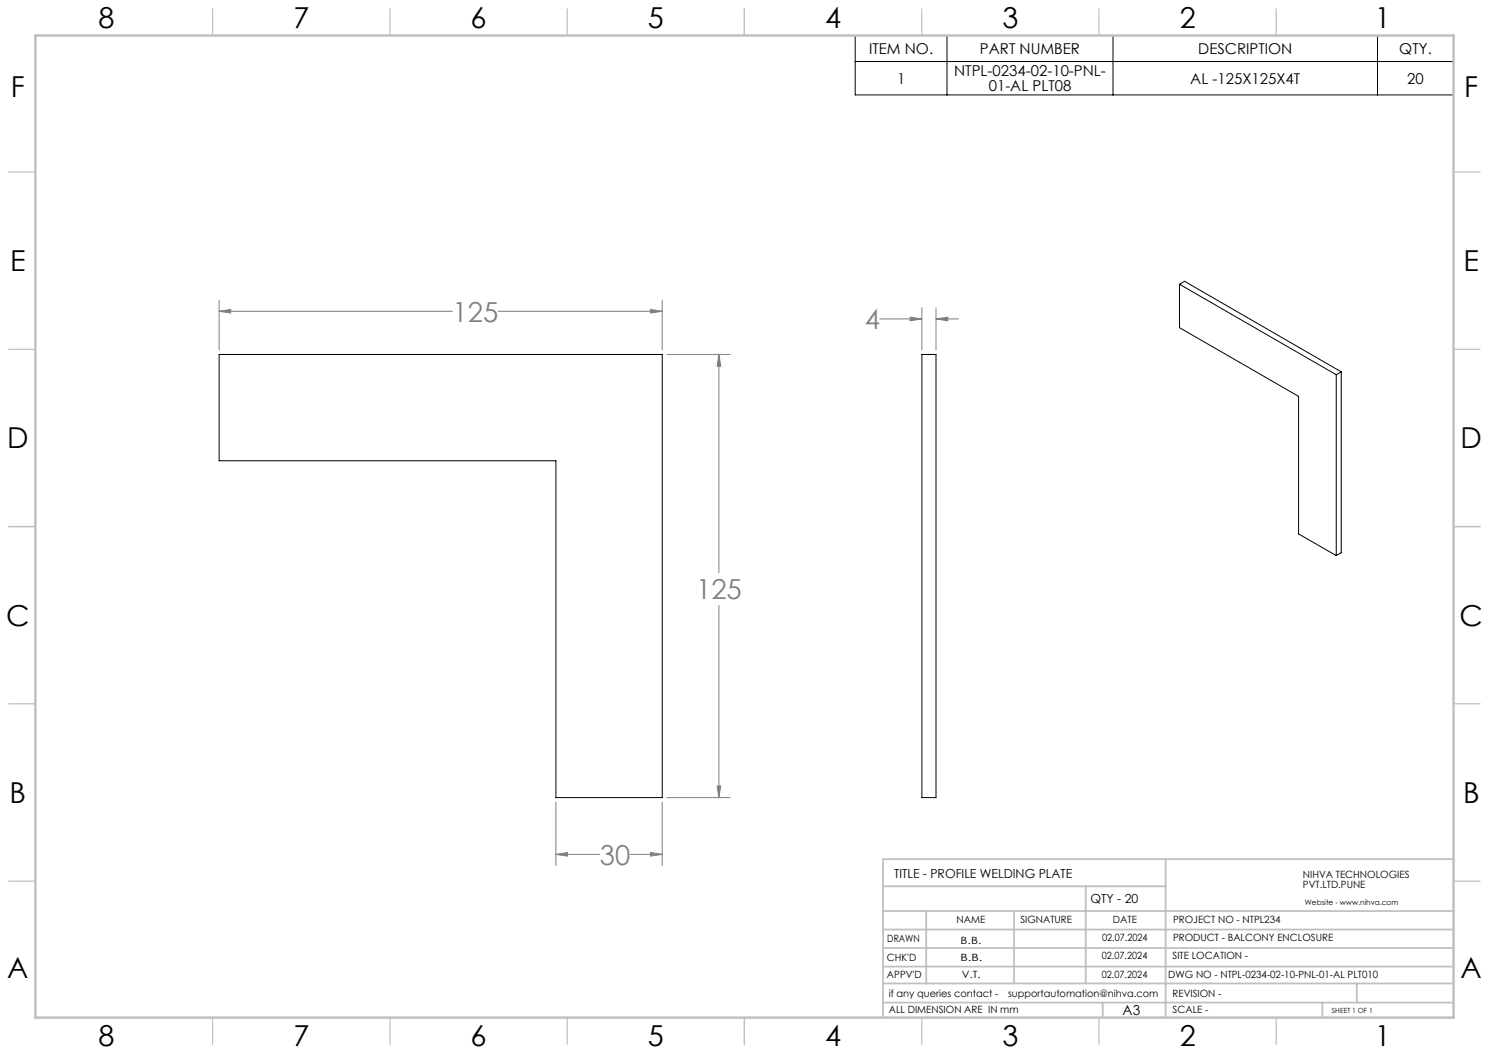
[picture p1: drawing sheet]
<svg xmlns="http://www.w3.org/2000/svg" width="420mm" height="297mm" viewBox="0 0 420 297" stroke-linecap="round" stroke-linejoin="round" font-family="sans-serif">
<g fill="none" stroke="#808080" stroke-width=".28">
<path d="M61.8 87.8l3.3-.5v1zM61.8 84.6v14.1M61.8 87.8h65.8M140.5 87.8h46.3M183.5 87.3l3.3 .5-3.3 .5zM186.8 84.6v14.1M188.1 100h17.9M202.8 100v61.5M202.8 100l.5 3.3h-1zM248.2 90h11.8M256.7 89.5l3.3 .5-3.3 .5zM260 86.8v11.9"/>
<path d="M264 86.8v11.9M264 90h6.4M264 90l3.3-.5v1zM202.8 170.8v54.2M156.8 226.2v18M186.8 226.2v18M188.1 225h17.9M202.3 221.7h1l-.5 3.3zM156.8 241h12.4M156.8 241l3.3-.6v1.1zM177.8 241h9M183.5 240.4l3.3 .6-3.3 .5z"/>
</g>
<path d="M241.2 10h168.8v16.8h-168.8zM241.2 17.4h168.8M267.1 10v16.8M313.9 10v16.8M388.5 10v16.8" fill="none" stroke="#000" stroke-width=".28"/>
<g fill="none" stroke="#c0c0c0" stroke-width=".35">
<path d="M60 2.5v7.5M110 2.5v7.5M160 2.5v7.5M210 2.5v7.5M260 2.5v7.5M310 2.5v7.5M360 2.5v7.5M2.5 48.5h7.5M410 48.5h7.5M2.5 98.5h7.5M410 98.5h7.5M2.5 148.5h7.5"/>
<path d="M410 148.5h7.5M2.5 198.5h7.5M410 198.5h7.5M2.5 248.5h7.5M410 248.5h7.5M60 287v7.5M110 287v7.5M160 287v7.5M210 287v7.5M260 287v7.5M310 287v7.5M360 287v7.5"/>
</g>
<g fill="none" stroke="#c0c0c0" stroke-width=".5">
<path d="M249.1 257h160.9M249.1 250h79.7M261.3 257v20.4M286 257v20.4M306.2 250v27.4M328.8 242.3v44.7M410 242.3h-160.9v44.7M249.1 272.6h160.9M249.1 267.4h160.9M249.1 262.2h160.9M249.1 277.4h160.9M382.7 277.4v5.4"/>
<path d="M249.1 282.8h160.9M311 282.8v4.2M373 282.8v4.2"/>
</g>
<path d="M10 10h400v277h-400z" fill="none" stroke="#c0c0c0" stroke-width=".7"/>
<path d="M202.3 221.7h1l-.5 3.3zM202.8 100l.5 3.3h-1zM183.5 87.3l3.3 .5-3.3 .5zM61.8 87.8l3.3-.5v1zM183.5 240.4l3.3 .6-3.3 .5zM156.8 241l3.3-.6v1.1zM264 90l3.3-.5v1zM256.7 89.5l3.3 .5-3.3 .5z" fill="#808080"/>
<path d="M61.8 100h125v125h-30v-95h-95zM260 100h4v125h-4zM332.7 80.2l44.2 25.5M332.7 80.2l1.4-.9 44.2 25.6M332.7 80.2v12.2l33.6 19.4v38.8l10.6 6.1M376.9 105.7v51M378.3 104.9l-1.4 .8M378.3 104.9v51l-1.4 .8" fill="none" stroke="#000" stroke-width=".28"/>
<g font-size="8.1">
<text x="27.8" y="8">8</text>
<text x="82.8" y="8">7</text>
<text x="132.8" y="8">6</text>
<text x="182.8" y="8">5</text>
<text x="232.8" y="8">4</text>
<text x="282.8" y="8">3</text>
<text x="332.8" y="8">2</text>
<text x="387.8" y="8">1</text>
<text x="3" y="27.2">F</text>
<text x="413" y="27.2">F</text>
<text x="2.8" y="76.5">E</text>
<text x="412.8" y="76.5">E</text>
<text x="2" y="126.5">D</text>
<text x="412" y="126.5">D</text>
<text x="1.7" y="176.5">C</text>
<text x="411.7" y="176.5">C</text>
<text x="2.7" y="226.5">B</text>
<text x="412.7" y="226.5">B</text>
<text x="2" y="275.7">A</text>
<text x="412" y="275.7">A</text>
<text x="27.8" y="295">8</text>
<text x="82.8" y="295">7</text>
<text x="132.8" y="295">6</text>
<text x="182.8" y="295">5</text>
<text x="232.8" y="295">4</text>
<text x="282.8" y="295">3</text>
<text x="332.8" y="295">2</text>
<text x="387.8" y="295">1</text>
</g>
<g font-size="7.8" fill="#808080">
<text x="127.6" y="90.7">125</text>
<text x="243.9" y="92.9">4</text>
<text x="196.4" y="169.1">125</text>
<text x="169.2" y="243.9">30</text>
</g>
<g font-size="4.2">
<text x="245.1" y="15.2">ITEM NO.</text>
<text x="276.4" y="15.2">PART NUMBER</text>
<text x="338" y="15.2">DESCRIPTION</text>
<text x="394.7" y="15.2">QTY.</text>
<text x="253" y="23.6">1</text>
<text x="269.1" y="21.5">NTPL-0234-02-10-PNL-</text>
<text x="335.7" y="23.6">AL -125X125X4T</text>
<text x="396.9" y="23.6">20</text>
<text x="278.9" y="25.6">01-AL PLT08</text>
</g>
<text font-size="3.9" x="316.7" y="286.4">A3</text>
<g font-size="3.5">
<text x="252.2" y="247.7">TITLE - PROFILE WELDING PLATE</text>
<text x="307.6" y="254.8">QTY - 20</text>
</g>
<g font-size="2.8">
<text x="367.5" y="247.7">NIHVA TECHNOLOGIES</text>
<text x="367.5" y="250.5">PVT.LTD.PUNE</text>
<text x="269.8" y="260.4">NAME</text>
<text x="287.8" y="260.4">SIGNATURE</text>
<text x="313.9" y="260.5">DATE</text>
<text x="330.9" y="260.5">PROJECT NO - NTPL234</text>
<text x="250.3" y="265.7">DRAWN</text>
<text x="270.9" y="266.1">B.B.</text>
<text x="310.9" y="265.5">02.07.2024</text>
<text x="330.9" y="265.5">PRODUCT - BALCONY ENCLOSURE</text>
<text x="250.2" y="271.1">CHK'D</text>
<text x="250.2" y="275.8">APPV'D</text>
<text x="270.9" y="271.1">B.B.</text>
<text x="271.3" y="275.8">V.T.</text>
<text x="310.8" y="270.6">02.07.2024</text>
<text x="310.8" y="275.8">02.07.2024</text>
<text x="329.5" y="275.9">DWG NO - NTPL-0234-02-10-PNL-01-AL PLT010</text>
<text x="330.7" y="270.6">SITE LOCATION -</text>
<text x="250.7" y="281.1">if any queries contact -</text>
<text x="284.3" y="281.1">supportautomation@nihva.com</text>
<text x="330.7" y="281.1">REVISION -</text>
<text x="250.7" y="285.6">ALL DIMENSION ARE IN mm</text>
<text x="330.7" y="285.6">SCALE -</text>
</g>
<text font-size="2.1" x="368.1" y="255.1">Website - www.nihva.com</text>
<text font-size="2" x="375.7" y="285.6">SHEET 1 OF 1</text>
</svg>
